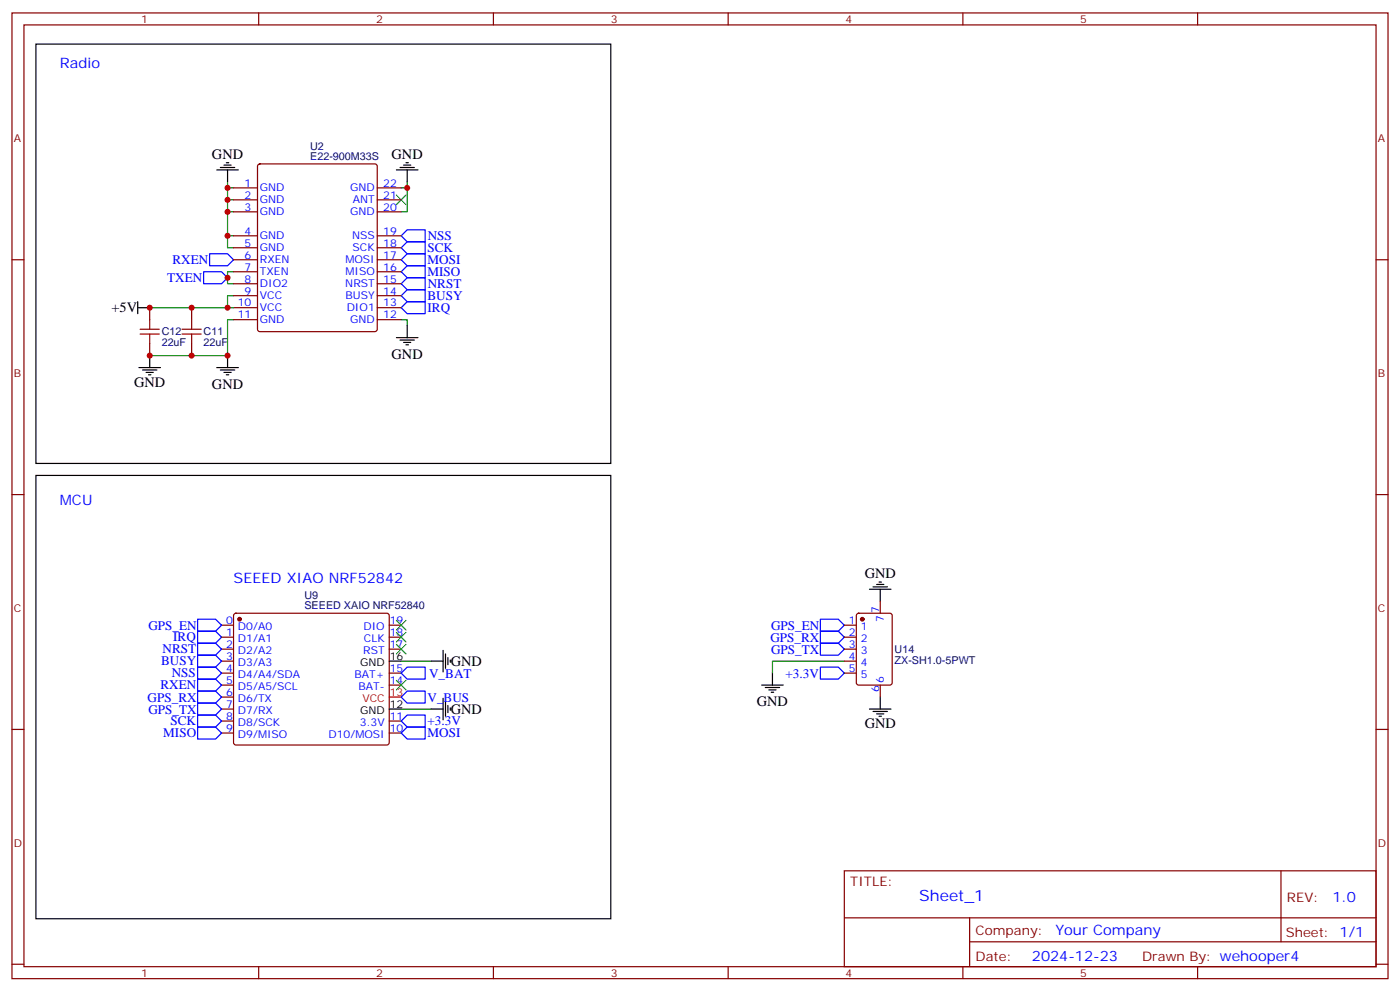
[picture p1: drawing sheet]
<svg xmlns="http://www.w3.org/2000/svg" width="412mm" height="292mm" viewBox="0 0 412 292" stroke-linecap="round" stroke-linejoin="round" font-family="sans-serif">
<g fill="none" stroke="#870000" stroke-width=".35">
<path d="M3.5 3.8h405.4v284.3h-405.4zM7.1 7.3h398.2v277.3h-398.2zM76.2 3.8v3.5M145.3 3.8v3.5M214.5 3.8v3.5M283.6 3.8v3.5M352.8 3.8v3.5M68.8 55.3h7M68.8 58.8h7M76.1 48.5l.5-.2h33.8l.5 .2 .2 .5v47.9l-.2 .5-.5 .2h-33.8l-.5-.2-.3-.5v-47.9zM111.1 55.3h7.1M111.1 58.8h7.1"/>
<path d="M3.5 76.5h3.6M68.8 76.5h7M68.8 62.4h7M68.8 69.4h7M68.8 73h7M111.1 76.5h7.1M111.1 62.4h7.1M111.1 69.4h7.1M111.1 73h7.1M405.3 76.5h3.6M44.1 90.6v3.5M56.4 90.6v3.5"/>
<path d="M68.8 80h7M68.8 83.5h7M68.8 87.1h7M68.8 90.6h7M68.8 94.1h7M111.1 80h7.1M111.1 83.5h7.1M111.1 87.1h7.1M111.1 90.6h7.1M111.1 94.1h7.1M44.1 101.2v3.5M56.4 101.2v3.5"/>
<path d="M3.5 145.6h3.6M405.3 145.6h3.6M259.3 177v3.6M65.3 184.1h3.5M65.3 187.6h3.5M65.3 191.1h3.5M65.3 194.7h3.5M65.3 198.2h3.5M69 180.8l.5-.2h44.4l.5 .2 .3 .5v37.4l-.3 .5-.5 .2h-44.4l-.5-.3-.2-.4v-37.4zM114.7 184.1h3.5M114.7 187.6h3.5M114.7 191.1h3.5"/>
<path d="M114.7 198.2h3.5M248.7 184.1h3.5M248.7 187.6h3.5M248.7 191.1h3.5M248.7 194.7h3.5M248.7 198.2h3.5M252.5 180.8l.4-.2h9.2l.7 .4v20l-.4 .7h-9.5l-.6-.4-.1-20zM3.5 214.8h3.6M65.3 201.7h3.5M65.3 205.2h3.5M65.3 208.8h3.5M65.3 212.3h3.5"/>
<path d="M65.3 215.8h3.5M114.7 201.7h3.5M114.7 212.3h3.5M114.7 215.8h3.5M259.3 201.7v3.5M405.3 214.8h3.6M248.7 256.4h156.6v28.2h-156.6zM377.3 256.4v20.9M248.7 270.2h156.5M285.6 277.3h119.6M285.6 270.2v14.2M3.5 283.9h3.6"/>
<path d="M76.2 284.6v3.5M145.3 284.6v3.5M214.5 284.6v3.5M283.6 284.6v3.5M352.8 284.6v3.5M405.3 283.9h3.6"/>
</g>
<g fill="none" stroke="#000" stroke-width=".35">
<path d="M10.6 13h169.3v123.5h-169.3zM63.9 50h6.3M64.9 49.3h4.2M66 48.6h2.1M66.7 47.9h.7M67 50v3.6M116.8 50h6.3M117.8 49.3h4.3M118.9 48.6h2.1M119.6 47.9h.7M119.9 50v3.6M40.6 90.6h3.5"/>
<path d="M40.6 88.8v3.6M116.8 99.4h6.3M119.9 95.9v3.5M40.9 108.2h6.4M42 108.9h4.2M43 109.6h2.2M43.7 110.3h.7M44.1 104.7v3.5M63.9 108.2h6.3M64.9 108.9h4.2M66 109.6h2.1M66.7 110.3h.7"/>
<path d="M67 104.7v3.5M117.8 100.1h4.3M118.9 100.8h2.1M119.6 101.5h.7M10.6 140h169.3v130.5h-169.3zM256.1 173.5h6.4M257.2 172.8h4.2M258.2 172.1h2.1M258.9 171.4h.7M259.3 173.5v3.5M114.7 194.7h3.5M127 194.7h3.5"/>
<path d="M130.5 191.5v6.3M131.2 192.5v4.3M131.9 193.6v2.1M132.6 194.3v.7M227.5 198.2v3.5M114.7 208.8h3.5M127 208.8h3.5M130.5 205.6v6.3M131.2 206.7v4.2M131.9 207.7v2.1M132.6 208.4v.7M224.4 201.7h6.3"/>
<path d="M225.4 202.4h4.3M226.5 203.1h2.1M227.2 203.8h.7M256.1 208.8h6.4M257.2 209.5h4.2M258.2 210.2h2.1M258.9 210.9h.7M259.3 205.2v3.6"/>
</g>
<g fill="none" stroke="#00f" stroke-width=".35">
<path d="M61.7 74.7h5.3l1.8 1.8-1.8 1.7h-5.3zM118.2 69.4l1.7-1.7h5.3v3.5h-5.3zM118.2 73l1.7-1.8h5.3v3.5h-5.3zM119.9 74.7h5.3v3.5h-5.3l-1.7-1.7zM60 80h5.3l1.7 1.8-1.7 1.7h-5.3zM118.2 90.6l1.7-1.8h5.3v3.6h-5.3zM118.2 80l1.7-1.8h5.3v3.6h-5.3zM118.2 83.5l1.7-1.7h5.3v3.5h-5.3zM118.2 87.1l1.7-1.8h5.3v3.5h-5.3zM58.2 185.8h5.3l1.8 1.8-1.8 1.8h-5.3zM58.2 196.4h5.3l1.8 1.8-1.8 1.8h-5.3zM58.2 192.9h5.3l1.8 1.8-1.8 1.7h-5.3z"/>
<path d="M58.2 189.4h5.3l1.8 1.7-1.8 1.8h-5.3zM58.2 200h5.3l1.8 1.7-1.8 1.8h-5.3zM58.2 182.3h5.3l1.8 1.8-1.8 1.7h-5.3zM119.9 196.4h5.3v3.6h-5.3l-1.7-1.8zM241.7 196.4h5.2l1.8 1.8-1.8 1.8h-5.2zM241.7 189.4h5.2l1.8 1.7-1.8 1.8h-5.2zM241.7 185.8h5.2l1.8 1.8-1.8 1.8h-5.2zM241.7 182.3h5.2l1.8 1.8-1.8 1.7h-5.2zM58.2 214.1h5.3l1.8 1.7-1.8 1.8h-5.3zM58.2 210.5h5.3l1.8 1.8-1.8 1.8h-5.3zM58.2 203.5h5.3l1.8 1.7-1.8 1.8h-5.3zM58.2 207h5.3l1.8 1.8-1.8 1.7h-5.3z"/>
<path d="M118.2 212.3l1.7-1.8h5.3v3.6h-5.3zM118.2 205.2l1.7-1.7h5.3v3.5h-5.3zM119.9 214.1h5.3v3.5h-5.3l-1.7-1.8z"/>
</g>
<g fill="#870000" stroke="#870000" stroke-width=".35">
<circle cx="70.6" cy="182.3" r=".53"/>
<circle cx="254" cy="182.3" r=".53"/>
</g>
<path d="M114.7 205.2h3.5" fill="none" stroke="#f00" stroke-width=".35"/>
<g fill="none" stroke="#008700" stroke-width=".35">
<path d="M67 53.6v8.8h1.8M67 55.3h1.8M67 58.8h1.8M118.2 55.3h1.7M119.9 53.6v8.8h-1.7M67 62.4v10.6h1.8M67 69.4h1.8M44.1 90.6h24.7M68.8 80h-1.8v3.5h1.8M68.8 87.1h-1.8v3.5M68.8 94.1h-1.8v10.6h-22.9M118.2 94.1h1.7v1.8"/>
<path d="M118.2 194.7h8.8M248.7 194.7h-21.2v3.5M118.2 208.8h8.8"/>
</g>
<path d="M116.8 57.4l2.8 2.9M119.6 57.4l-2.8 2.9M116.8 182.7l2.8 2.8M116.8 186.2l2.8 2.8M116.8 189.7l2.8 2.8M119.6 182.7l-2.8 2.8M119.6 186.2l-2.8 2.8M119.6 189.7l-2.8 2.8M116.8 200.3l2.8 2.8M119.6 200.3l-2.8 2.8" fill="none" stroke="#3c3" stroke-width=".35"/>
<path d="M41.3 96.9h5.6M41.3 98.4h5.6M44.1 94.1v2.8M44.1 98.4v2.8M53.6 96.9h5.7M53.6 98.4h5.7M56.4 94.1v2.8M56.4 98.4v2.8" fill="none" stroke="#a10000" stroke-width=".35"/>
<g fill="#c00">
<circle cx="67" cy="104.7" r=".88"/>
<circle cx="67" cy="55.3" r=".88"/>
<circle cx="67" cy="58.8" r=".88"/>
<circle cx="67" cy="69.4" r=".88"/>
<circle cx="67" cy="62.4" r=".88"/>
<circle cx="119.9" cy="55.3" r=".88"/>
<circle cx="44.1" cy="104.7" r=".88"/>
<circle cx="56.4" cy="104.7" r=".88"/>
<circle cx="44.1" cy="90.6" r=".88"/>
<circle cx="67" cy="90.6" r=".88"/>
<circle cx="56.4" cy="90.6" r=".88"/>
<circle cx="67" cy="81.8" r=".88"/>
</g>
<text font-size="4.6" fill="#00f" x="270.8" y="265.4">Sheet_1</text>
<g font-size="4.2" fill="#00f">
<text x="17.6" y="20">Radio</text>
<text x="17.6" y="148.8">MCU</text>
<text x="68.8" y="171.7">SEEED XIAO NRF52842</text>
<text x="392.5" y="265.7">1.0</text>
<text x="310.9" y="275.2">Your Company</text>
<text x="304" y="283">2024-12-23</text>
<text x="362.8" y="282.9">ehooper4</text>
</g>
<g font-size="4.2">
<text x="62.4" y="46.7">GND</text>
<text x="115.4" y="46.7">GND</text>
<text x="32.8" y="92">+5V</text>
<text x="115.4" y="105.6">GND</text>
<text x="39.5" y="113.9">GND</text>
<text x="62.4" y="114.4">GND</text>
<text x="254.7" y="170.3">GND</text>
<text x="132.8" y="196.1">GND</text>
<text x="223" y="207.8">GND</text>
<text x="132.8" y="210.2">GND</text>
<text x="254.7" y="214.4">GND</text>
</g>
<g font-size="3.9" fill="#00f">
<text x="126" y="70.6">NSS</text>
<text x="50.8" y="77.6">RXEN</text>
<text x="125.9" y="74.2">SCK</text>
<text x="125.9" y="77.7">MOSI</text>
<text x="49.2" y="83">TXEN</text>
<text x="125.9" y="81.2">MISO</text>
<text x="125.9" y="88.3">BUSY</text>
<text x="126" y="84.7">NRST</text>
<text x="125.9" y="91.8">IRQ</text>
<text x="43.7" y="185.5">GPS_EN</text>
<text x="227.1" y="185.5">GPS_EN</text>
<text x="51" y="188.8">IRQ</text>
<text x="226.9" y="189">GPS_RX</text>
<text x="47.5" y="195.9">BUSY</text>
<text x="47.9" y="192.4">NRST</text>
<text x="227.1" y="192.5">GPS_TX</text>
<text x="47.3" y="202.9">RXEN</text>
<text x="50.6" y="199.4">NSS</text>
<text x="126.4" y="199.5">V_BAT</text>
<text x="231.4" y="199.5">+3.3V</text>
<text x="43.5" y="206.6">GPS_RX</text>
<text x="125.9" y="206.7">V_BUS</text>
<text x="43.7" y="210.2">GPS_TX</text>
<text x="50.2" y="213.5">SCK</text>
<text x="125.9" y="213.5">+3.3V</text>
<text x="48.1" y="217.1">MISO</text>
<text x="125.9" y="217">MOSI</text>
</g>
<g font-size="3.9" fill="#800">
<text x="250.5" y="261">TITLE:</text>
<text x="379.1" y="265.7">REV:</text>
<text x="287.4" y="275.2">Company:</text>
<text x="378.7" y="275.8">Sheet: 1/1</text>
<text x="287.4" y="282.9">Date:</text>
<text x="336.4" y="282.9">Draw</text>
<text x="346.6" y="282.9">n By: w</text>
</g>
<g font-size="3.2" fill="#800">
<text x="41.6" y="6.8">1</text>
<text x="110.8" y="6.8">2</text>
<text x="179.9" y="6.8">3</text>
<text x="249.1" y="6.8">4</text>
<text x="318.2" y="6.8">5</text>
<text x="4.1" y="41.9">A</text>
<text x="405.9" y="41.9">A</text>
<text x="4.1" y="111.1">B</text>
<text x="405.9" y="111.1">B</text>
<text x="4.1" y="180.2">C</text>
<text x="405.9" y="180.2">C</text>
<text x="4.1" y="249.3">D</text>
<text x="405.9" y="249.3">D</text>
<text x="41.6" y="287.6">1</text>
<text x="110.8" y="287.6">2</text>
<text x="179.9" y="287.6">3</text>
<text x="249.1" y="287.6">4</text>
<text x="318.2" y="287.6">5</text>
</g>
<g font-size="3.2" fill="#000080">
<text x="91.4" y="47.2">E22-900M33S</text>
<text x="91.4" y="44">U2</text>
<text x="47.6" y="102">22uF</text>
<text x="47.6" y="98.8">C12</text>
<text x="60" y="102">22uF</text>
<text x="60" y="98.8">C11</text>
<text x="89.7" y="179.4">SEEED XAIO NRF52840</text>
<text x="89.7" y="176.2">U9</text>
<text x="263.5" y="195.5">ZX-SH1.0-5PWT</text>
<text x="263.5" y="192.3">U14</text>
</g>
<g font-size="3.2" fill="#00f">
<text x="72.1" y="55">1</text>
<text x="72.1" y="58.5">2</text>
<text x="76.6" y="56.4">GND</text>
<text x="76.6" y="59.9">GND</text>
<text x="103.1" y="56.4">GND</text>
<text x="103.9" y="59.9">ANT</text>
<text x="112.9" y="58.5">21</text>
<text x="112.9" y="55">22</text>
<text x="72.1" y="62">3</text>
<text x="76.6" y="63.4">GND</text>
<text x="103.1" y="63.4">GND</text>
<text x="112.9" y="62">20</text>
<text x="72.1" y="69.1">4</text>
<text x="76.6" y="70.5">GND</text>
<text x="103.7" y="70.5">NSS</text>
<text x="112.9" y="69.1">19</text>
<text x="72.1" y="72.6">5</text>
<text x="72.1" y="76.1">6</text>
<text x="76.6" y="74">GND</text>
<text x="76.6" y="77.5">RXEN</text>
<text x="101.7" y="77.5">MOSI</text>
<text x="103.8" y="74">SCK</text>
<text x="112.9" y="76.1">17</text>
<text x="112.9" y="72.6">18</text>
<text x="72.1" y="79.7">7</text>
<text x="72.1" y="83.2">8</text>
<text x="76.6" y="81.1">TXEN</text>
<text x="101.7" y="81.1">MISO</text>
<text x="112.9" y="83.2">15</text>
<text x="112.9" y="79.7">16</text>
<text x="72.1" y="86.7">9</text>
<text x="76.6" y="84.6">DIO2</text>
<text x="76.6" y="88.1">VCC</text>
<text x="101.7" y="84.6">NRST</text>
<text x="101.8" y="88.1">BUSY</text>
<text x="112.9" y="86.7">14</text>
<text x="70.1" y="90.2">10</text>
<text x="70.1" y="93.8">11</text>
<text x="76.6" y="91.7">VCC</text>
<text x="76.6" y="95.2">GND</text>
<text x="102.1" y="91.7">DIO1</text>
<text x="103.1" y="95.2">GND</text>
<text x="112.9" y="93.8">12</text>
<text x="112.9" y="90.2">13</text>
<text x="66.6" y="183.7">0</text>
<text x="70.1" y="185.5">D0/A0</text>
<text x="107.1" y="185.5">DIO</text>
<text x="114.8" y="183.7">19</text>
<text x="250" y="183.7">1</text>
<text x="253.5" y="185.5">1</text>
<text x="258.9" y="180.6" transform="rotate(-90 258.9 180.6)">7</text>
<text x="260.3" y="183.3" transform="rotate(-90 260.3 183.3)">7</text>
<text x="66.6" y="187.3">1</text>
<text x="66.6" y="190.8">2</text>
<text x="70.1" y="189">D1/A1</text>
<text x="107.2" y="189">CLK</text>
<text x="114.8" y="190.8">17</text>
<text x="114.8" y="187.3">18</text>
<text x="250" y="187.3">2</text>
<text x="250" y="190.8">3</text>
<text x="253.5" y="189">2</text>
<text x="66.6" y="194.3">3</text>
<text x="66.6" y="197.8">4</text>
<text x="70.1" y="192.5">D2/A2</text>
<text x="70.1" y="196.1">D3/A3</text>
<text x="107" y="192.5">RST</text>
<text x="114.8" y="197.8">15</text>
<text x="250" y="194.3">4</text>
<text x="250" y="197.8">5</text>
<text x="253.5" y="192.5">3</text>
<text x="253.5" y="196.1">4</text>
<text x="66.6" y="201.4">5</text>
<text x="70.1" y="199.6">D4/A4/SDA</text>
<text x="70.1" y="203.1">D5/A5/SCL</text>
<text x="104.5" y="199.6">BAT+</text>
<text x="105.6" y="203.1">BAT-</text>
<text x="114.8" y="201.4">14</text>
<text x="253.5" y="199.6">5</text>
<text x="258.9" y="203.7" transform="rotate(-90 258.9 203.7)">6</text>
<text x="260.3" y="201" transform="rotate(-90 260.3 201)">6</text>
<text x="66.6" y="204.9">6</text>
<text x="66.6" y="208.4">7</text>
<text x="70.1" y="206.7">D6/TX</text>
<text x="66.6" y="211.9">8</text>
<text x="66.6" y="215.5">9</text>
<text x="70.1" y="210.2">D7/RX</text>
<text x="70.1" y="213.7">D8/SCK</text>
<text x="106" y="213.7">3.3V</text>
<text x="114.8" y="215.5">10</text>
<text x="114.8" y="211.9">11</text>
<text x="70.1" y="217.2">D9/MISO</text>
<text x="96.8" y="217.2">D10/MOSI</text>
</g>
<g font-size="3.2">
<text x="106.1" y="196.1">GND</text>
<text x="114.8" y="194.3">16</text>
<text x="114.8" y="208.4">12</text>
<text x="106.1" y="210.2">GND</text>
</g>
<g font-size="3.2" fill="#f00">
<text x="106.7" y="206.7">VCC</text>
<text x="114.8" y="204.9">13</text>
</g>
</svg>
